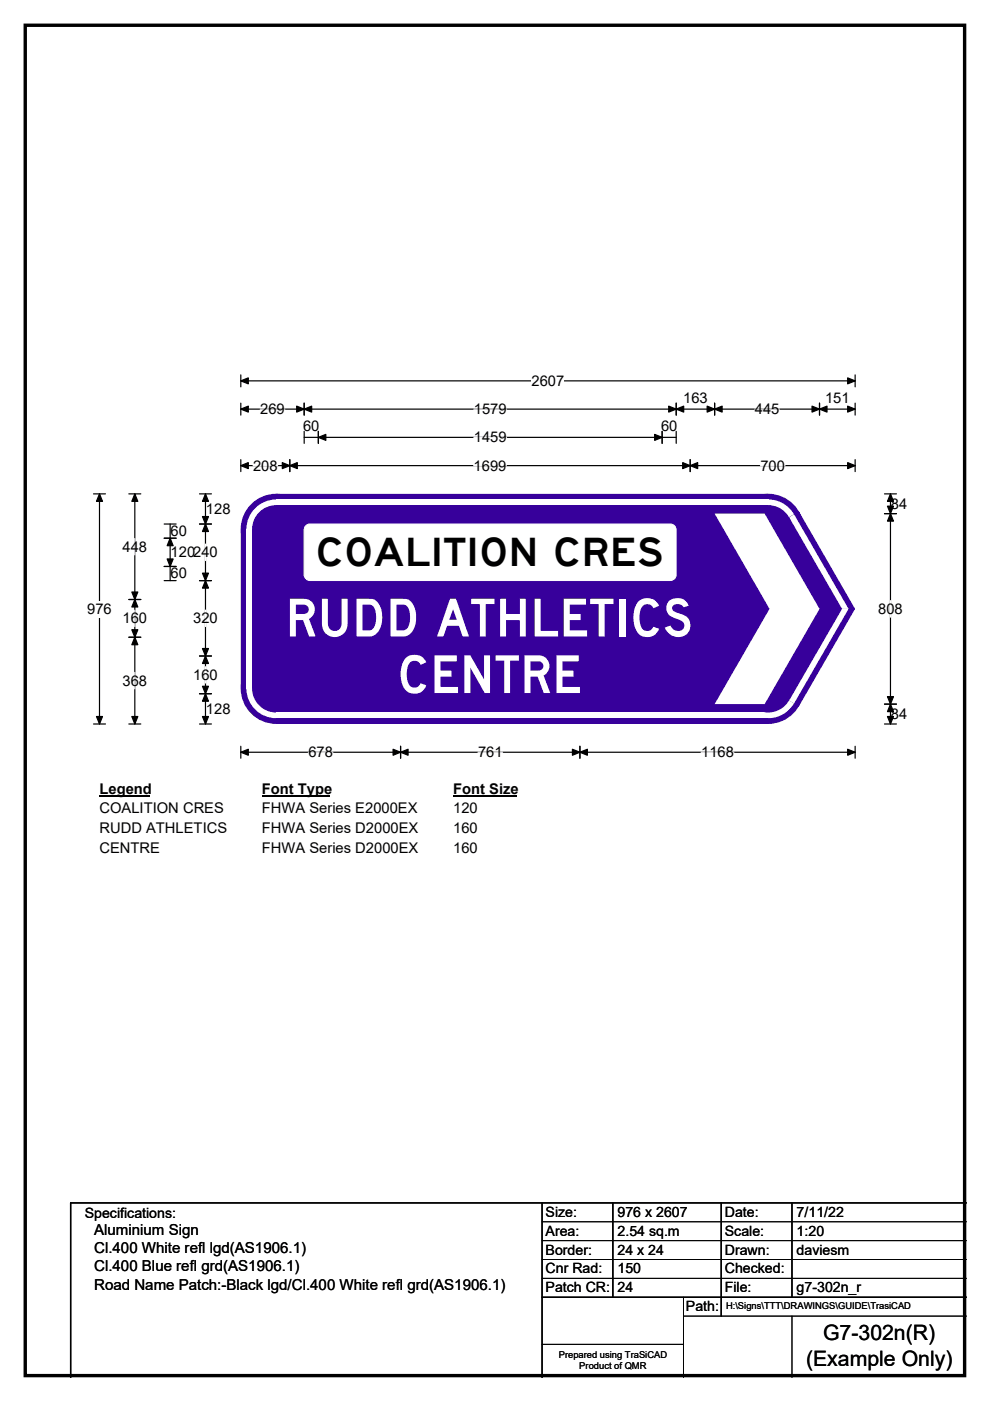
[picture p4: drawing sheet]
<svg xmlns="http://www.w3.org/2000/svg" width="210mm" height="297mm" viewBox="0 0 210 297" stroke-linecap="round" stroke-linejoin="round" font-family="sans-serif">
<path d="M5.4 5.4h199.2v286.3h-199.2z" fill="none" stroke="#000" stroke-width=".72"/>
<path d="M51.1 79.5v2.5M181.4 79.5v2.5M51.1 80.8h130.3" fill="none" stroke="#000" stroke-width=".25"/>
<path d="M51.1 80.8l1.6-.7v1.3zM179.8 80.1l1.6 .7-1.6 .6z" fill="#000" stroke="#000" stroke-width=".25"/>
<path d="M112.8 79h6.9v3.5h-6.9z" fill="#fff"/>
<g fill="none" stroke="#000" stroke-width=".25">
<path d="M51.1 86.7h130.3M51.1 85.5v2.5M51.1 97.5v2.5M51.1 98.7h130.3M61.5 97.5v2.5M64.5 85.5v2.5M64.5 91.5v2.5M64.5 92.7h78.9M67.5 91.5v2.5M140.4 91.5v2.5M143.4 85.5v2.5M143.4 91.5v2.5"/>
<path d="M146.4 97.5v2.5M151.6 85.5v2.5M173.8 85.5v2.5M181.4 85.5v2.5M181.4 97.5v2.5M19.8 104.7h2.6M21.1 104.7v48.8M19.8 153.5h2.6M51.1 158.2v2.6M51.1 159.5h130.3M85 158.2v2.6M123 158.2v2.6"/>
<path d="M181.4 158.2v2.6"/>
</g>
<g fill="#000" stroke="#000" stroke-width=".25">
<path d="M51.1 86.7l1.6-.6v1.3zM51.1 98.7l1.6-.6v1.3zM61.5 98.7l1.6-.6v1.3zM59.9 98.1l1.6 .6-1.6 .7zM64.5 86.7l1.6-.6v1.3zM62.9 86.1l1.6 .6-1.6 .7zM67.5 92.7l1.6-.6v1.3zM138.9 92.1l1.5 .6-1.5 .7zM141.8 86.1l1.6 .6-1.6 .7zM143.4 86.7l1.6-.6v1.3zM144.8 98.1l1.6 .6-1.6 .7zM146.4 98.7l1.6-.6v1.3z"/>
<path d="M150 86.1l1.6 .6-1.6 .7zM151.6 86.7l1.6-.6v1.3zM172.2 86.1l1.6 .6-1.6 .7zM173.8 86.7l1.6-.6v1.3zM179.8 86.1l1.6 .6-1.6 .7zM179.8 98.1l1.6 .6-1.6 .7zM21.1 104.7l.6 1.6h-1.2zM20.5 151.9h1.2l-.6 1.6zM51.1 159.5l1.6-.6v1.2zM85 159.5l1.6-.6v1.2zM83.4 158.9l1.6 .6-1.6 .6zM121.4 158.9l1.6 .6-1.6 .6z"/>
<path d="M123 159.5l1.6-.6v1.2zM179.8 158.9l1.6 .6-1.6 .6z"/>
</g>
<path d="M53.7 98.7h5.2M55.2 86.7h5.2M100.5 98.7h6.9M100.5 86.7h6.9M100.5 92.7h6.9M160.1 86.7h5.2M161.3 98.7h5.2M65.4 159.5h5.2M101.4 159.5h5.2M148.7 159.5h7" fill="none" stroke="#fff" stroke-width=".25"/>
<path d="M18.5 127.4h5.2v3.5h-5.2z" fill="#fff"/>
<g fill="none" stroke="#000" stroke-width=".25">
<path d="M27.3 104.7h2.6M28.6 104.7v48.8M34.8 114.1h2.6M34.8 111.1h2.6M36.1 111.1v12M42.3 104.7h2.6M42.3 111.1h2.6M43.6 104.7v48.8M187.6 104.7h2.5M187.6 108.9h2.5M188.9 104.7v48.8M27.3 127.1h2.6"/>
<path d="M27.3 135.1h2.6M34.8 120.1h2.6M34.8 123.1h2.6M42.3 123.1h2.6M42.3 139.1h2.6M27.3 153.5h2.6M42.3 153.5h2.6M42.3 147.1h2.6M187.6 153.5h2.5M187.6 149.3h2.5"/>
</g>
<g fill="#000" stroke="#000" stroke-width=".25">
<path d="M28.6 104.7l.6 1.6h-1.2zM36.1 114.1l.6 1.6h-1.2zM43.6 111.1l.6 1.6h-1.3zM43.6 104.7l.6 1.6h-1.3zM42.9 109.5h1.3l-.6 1.6zM188.9 108.9l.6 1.6h-1.3zM188.9 104.7l.6 1.6h-1.3zM188.2 107.3h1.3l-.6 1.6zM28.6 127.1l.6 1.6h-1.2zM28 133.5h1.2l-.6 1.6zM28 125.5h1.2l-.6 1.6zM28.6 135.1l.6 1.6h-1.2z"/>
<path d="M35.5 118.5h1.2l-.6 1.6zM42.9 121.5h1.3l-.6 1.6zM43.6 123.1l.6 1.6h-1.3zM42.9 137.5h1.3l-.6 1.6zM43.6 139.1l.6 1.6h-1.3zM28 151.9h1.2l-.6 1.6zM42.9 145.5h1.3l-.6 1.6zM43.6 147.1l.6 1.6h-1.3zM42.9 151.9h1.3l-.6 1.6zM188.2 147.7h1.3l-.6 1.6zM188.9 149.3l.6 1.6h-1.3zM188.2 151.9h1.3l-.6 1.6z"/>
</g>
<path d="M28.6 114.2v3.4M43.6 115.4v3.5M28.6 129.4v3.4M43.6 129.3v3.5M188.9 127.3v3.6M28.6 142.6v3.5M43.6 141.4v3.4" fill="none" stroke="#fff" stroke-width=".25"/>
<path d="M21.1 165.5h10.8v3.5h-10.8z" fill="#fff"/>
<path d="M21.1 168.8h10.8" fill="none" stroke="#000" stroke-width=".32"/>
<path d="M55.6 165.5h14.4v3.5h-14.4z" fill="#fff"/>
<path d="M55.6 168.8h14.4" fill="none" stroke="#000" stroke-width=".32"/>
<path d="M96.1 165.5h13.5v3.5h-13.5z" fill="#fff"/>
<path d="M96.1 168.8h13.5" fill="none" stroke="#000" stroke-width=".32"/>
<g fill="#fff">
<path d="M21.1 169.7h26.3v3.5h-26.3z"/>
<path d="M55.6 169.7h32.9v3.5h-32.9z"/>
<path d="M96.1 169.7h5.2v3.5h-5.2z"/>
<path d="M21.1 173.9h27v3.5h-27z"/>
<path d="M55.6 173.9h33v3.5h-33z"/>
<path d="M96.1 173.9h5.2v3.5h-5.2z"/>
<path d="M21.1 178.1h12.8v3.4h-12.8z"/>
<path d="M55.6 178.1h33v3.4h-33z"/>
<path d="M96.1 178.1h5.2v3.4h-5.2z"/>
</g>
<g fill="#37009b">
<path d="M51.1 112.2l7.5-7.5h104.4l6.5 3.8 11.8 20.5v.2l-11.8 20.5-6.5 3.8h-104.4l-7.5-7.5z" fill-rule="evenodd"/>
<circle cx="58.5" cy="112.2" r="7.5"/>
<circle cx="58.5" cy="146" r="7.5"/>
<circle cx="163" cy="146" r="7.5"/>
<circle cx="181.1" cy="129.1" r=".25"/>
<circle cx="163" cy="112.2" r="7.5"/>
</g>
<g fill="#fff">
<path d="M58.5 105.9h104.5v1.2h-104.5z" fill-rule="evenodd"/>
<path d="M54.1 107.7a6.3 6.3 0 0 1 4.4-1.8l.1 6.3h-6.3a6.3 6.3 0 0 1 1.8-4.5z" fill-rule="evenodd"/>
</g>
<circle cx="58.6" cy="112.2" r="5.1" fill="#37009b"/>
<g fill="#fff">
<path d="M52.3 112.2h1.2v33.8h-1.2z" fill-rule="evenodd"/>
<path d="M52.3 145.9l6.3 .1-.1 6.3a6.3 6.3 0 0 1-6.2-6.4z" fill-rule="evenodd"/>
</g>
<circle cx="58.6" cy="146" r="5.1" fill="#37009b"/>
<g fill="#fff">
<path d="M58.5 151.1h104.5v1.2h-104.5z" fill-rule="evenodd"/>
<path d="M163 146l5.4 3.1a6.3 6.3 0 0 1-5.5 3.2z" fill-rule="evenodd"/>
</g>
<circle cx="163" cy="146" r="5.1" fill="#37009b"/>
<g fill="#fff">
<path d="M178.6 129.1h1.4l-11.6 20-1-.6z"/>
<path d="M167.4 109.7l1-.6 11.6 20h-1.4z"/>
<path d="M162.9 105.9a6.3 6.3 0 0 1 5.5 3.1l-5.4 3.2z" fill-rule="evenodd"/>
</g>
<circle cx="163" cy="112.2" r="5.1" fill="#37009b"/>
<path d="M151.6 108.9h10.6l11.6 20.2-11.6 20.2h-10.6l11.6-20.2z" fill-rule="evenodd" fill="#fff"/>
<path d="M64.7 111.6l.6-.4 .4-.1h76.5a1.2 1.2 0 0 1 1.2 1.2v9.6a1.22 1.22 0 0 1-1.2 1.2h-76.5a1.2 1.2 0 0 1-1.2-1.2v-9.6z" fill-rule="evenodd" fill="#fff" stroke="#fff" stroke-width=".21"/>
<path d="M115 255v37M130 255v20M153 255v24M168 255v20M205 255h-190v37M115 275h90" fill="none" stroke="#000" stroke-width=".3"/>
<path d="M115 259h90M115 263h90M115 267h90M115 271h90M145 279h60M145 275v17M168 279v13M115 285h30" fill="none" stroke="#000" stroke-width=".21"/>
<g font-size="11.1" fill="#fff">
<text x="60.5" y="134.9">RUDD ATHLETICS</text>
<text x="84.2" y="146.9">CENTRE</text>
</g>
<text font-size="8.3" x="66.9" y="119.9">COALITION CRES</text>
<g font-size="4.5">
<text x="174.6" y="284.2">G7-302n(R)</text>
<text x="171" y="289.6">(Example Only)</text>
</g>
<g font-size="3.2">
<text x="20" y="261.9">Aluminium Sign</text>
<text x="20" y="265.7">Cl.400 White refl lgd(AS1906.1)</text>
<text x="20" y="269.6">Cl.400 Blue refl grd(AS1906.1)</text>
<text x="20" y="273.4">Road Name Patch:-Black lgd/Cl.400 White refl grd(AS1906.1)</text>
</g>
<g font-size="3.1">
<text x="112.8" y="81.8">2607</text>
<text x="55.2" y="87.8">269</text>
<text x="100.5" y="87.8">1579</text>
<text x="144.9" y="85.3">163</text>
<text x="160.1" y="87.8">445</text>
<text x="175" y="85.3">151</text>
<text x="64.3" y="91.3">60</text>
<text x="100.5" y="93.8">1459</text>
<text x="140.2" y="91.3">60</text>
<text x="53.7" y="99.8">208</text>
<text x="100.5" y="99.8">1699</text>
<text x="161.3" y="99.8">700</text>
<text x="189" y="107.9">84</text>
<text x="36.2" y="113.7">60</text>
<text x="43.7" y="109">128</text>
<text x="26" y="117">448</text>
<text x="36.2" y="118.2">120240</text>
<text x="36.2" y="122.6">60</text>
<text x="18.5" y="130.2">976</text>
<text x="186.3" y="130.1">808</text>
<text x="26" y="132.2">160</text>
<text x="41" y="132.1">320</text>
<text x="26" y="145.4">368</text>
<text x="41" y="144.1">160</text>
<text x="43.7" y="151.3">128</text>
<text x="189" y="152.4">84</text>
<text x="65.4" y="160.5">678</text>
<text x="101.4" y="160.5">761</text>
<text x="148.7" y="160.5">1168</text>
<text x="21.1" y="168.3">Legend</text>
<text x="21.1" y="172.5">COALITION CRES</text>
<text x="55.6" y="168.3">Font Type</text>
<text x="55.6" y="172.5">FHWA Series E2000EX</text>
<text x="96.1" y="168.3">Font Size</text>
<text x="96.1" y="172.5">120</text>
<text x="21.1" y="176.7">RUDD ATHLETICS</text>
<text x="55.6" y="176.7">FHWA Series D2000EX</text>
<text x="96.1" y="176.7">160</text>
<text x="21.1" y="180.8">CENTRE</text>
<text x="55.6" y="180.8">FHWA Series D2000EX</text>
<text x="96.1" y="180.8">160</text>
</g>
<g font-size="3">
<text x="115.7" y="258">Size:</text>
<text x="131" y="258">976 x 2607</text>
<text x="153.7" y="258">Date:</text>
<text x="169" y="258">7/11/22</text>
<text x="18" y="258.2">Specifications:</text>
<text x="115.7" y="262">Area:</text>
<text x="131" y="262">2.54 sq.m</text>
<text x="153.7" y="262">Scale:</text>
<text x="169" y="262">1:20</text>
<text x="115.7" y="266">Border:</text>
<text x="115.7" y="270">Cnr Rad:</text>
<text x="131" y="266">24 x 24</text>
<text x="131" y="270">150</text>
<text x="153.7" y="266">Drawn:</text>
<text x="153.7" y="270">Checked:</text>
<text x="169" y="266">daviesm</text>
<text x="115.7" y="274">Patch CR:</text>
<text x="131" y="274">24</text>
<text x="153.7" y="274">File:</text>
<text x="169" y="274">g7-302n_r</text>
<text x="145.5" y="278">Path:</text>
</g>
<g font-size="2">
<text x="154" y="277.6">H:\Signs\TTT\DRAWINGS\GUIDE\TrasiCAD</text>
<text x="118.5" y="287.8">Prepared using TraSiCAD</text>
<text x="122.9" y="290.2">Product of QMR</text>
</g>
</svg>
